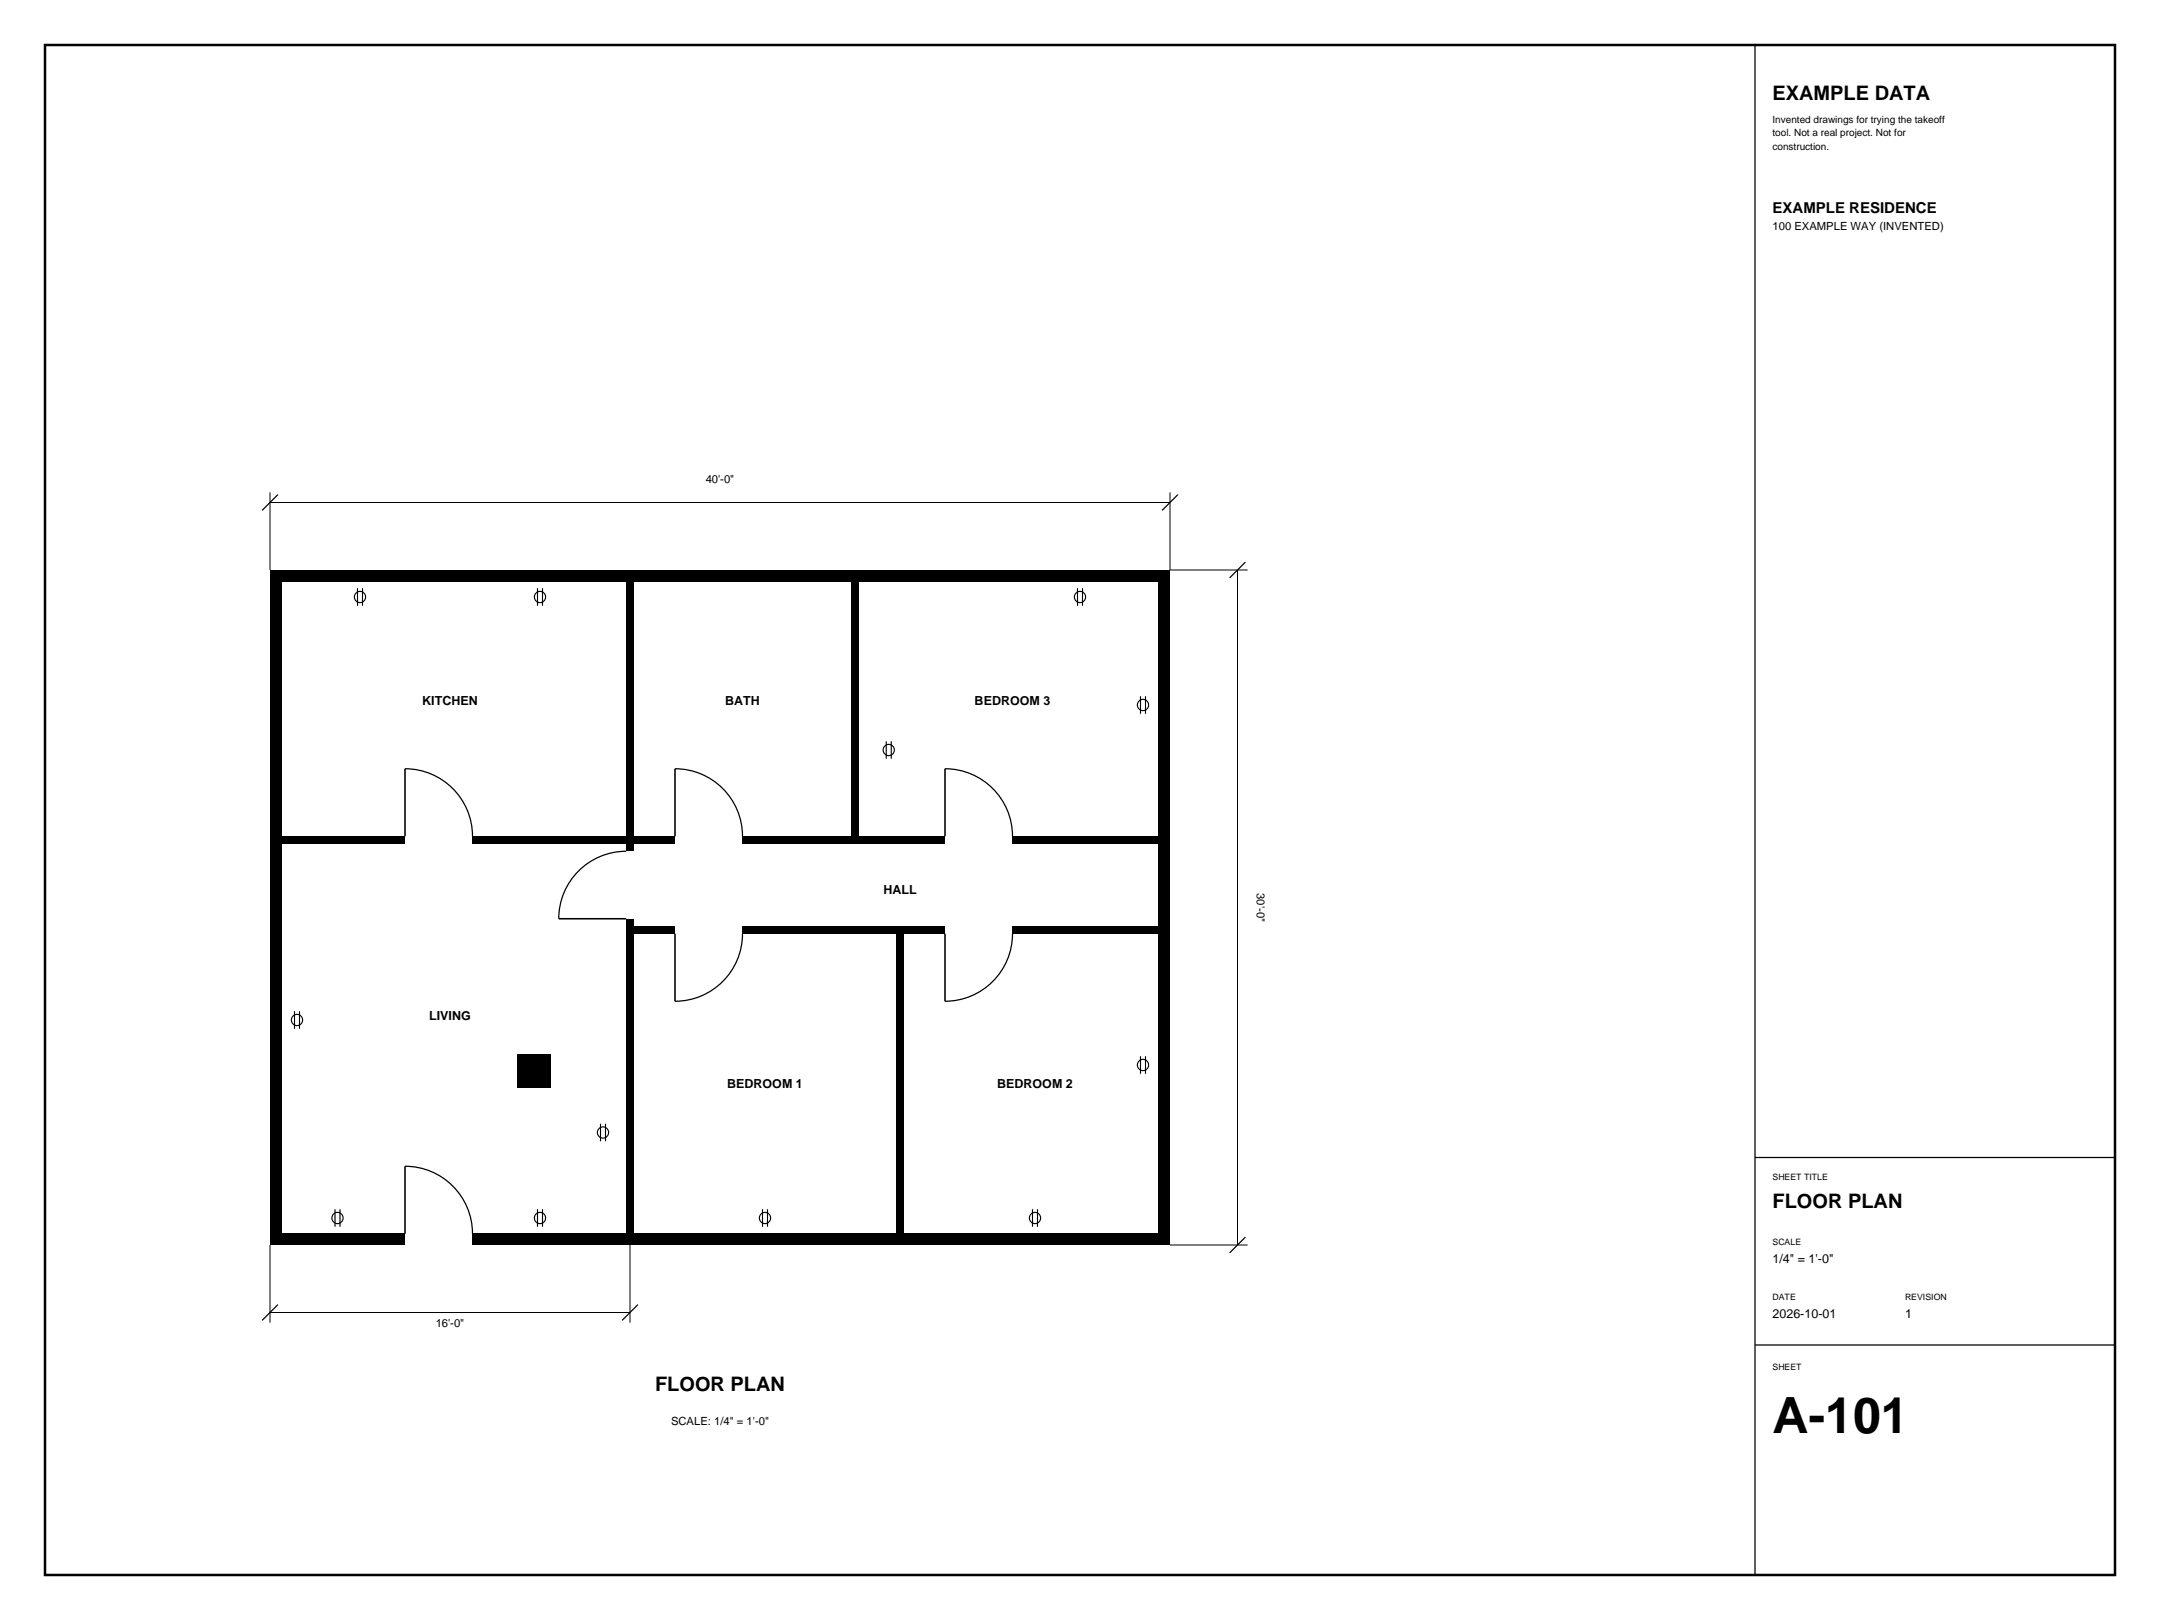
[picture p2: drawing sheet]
<svg xmlns="http://www.w3.org/2000/svg" width="610mm" height="457mm" viewBox="0 0 610 457" stroke-linecap="round" stroke-linejoin="round" font-family="sans-serif">
<g fill="#000">
<path d="M76.2 160.9h254v3.1h-254z" fill-rule="evenodd"/>
<path d="M79.4 236h34.9v2.1h-34.9z" fill-rule="evenodd"/>
<path d="M133.3 236h44.5v2.1h-44.5z" fill-rule="evenodd"/>
<path d="M177.8 236h12.7v2.1h-12.7z" fill-rule="evenodd"/>
<path d="M209.5 236h57.2v2.1h-57.2z" fill-rule="evenodd"/>
<path d="M240.2 164h2.2v73.1h-2.2z" fill-rule="evenodd"/>
<path d="M285.8 236h41.2v2.1h-41.2z" fill-rule="evenodd"/>
<path d="M176.7 164h2.2v76.2h-2.2z" fill-rule="evenodd"/>
<path d="M177.8 261.4h12.7v2.1h-12.7z" fill-rule="evenodd"/>
<path d="M209.5 261.4h57.2v2.1h-57.2z" fill-rule="evenodd"/>
<path d="M285.8 261.4h41.2v2.1h-41.2z" fill-rule="evenodd"/>
<path d="M146 297.4h9.6v9.5h-9.6z" fill-rule="evenodd"/>
<path d="M76.2 348.2h38.1v3.2h-38.1z" fill-rule="evenodd"/>
<path d="M76.2 160.9h3.2v190.5h-3.2z" fill-rule="evenodd"/>
<path d="M133.3 348.2h196.9v3.2h-196.9z" fill-rule="evenodd"/>
<path d="M176.7 259.3h2.2v88.9h-2.2z" fill-rule="evenodd"/>
<path d="M252.9 262.5h2.2v85.7h-2.2z" fill-rule="evenodd"/>
<path d="M327 160.9h3.2v190.5h-3.2z" fill-rule="evenodd"/>
</g>
<path d="M114.3 217v19M190.5 217v19M266.7 217v19M157.7 259.3h19M190.5 263.5v19.1M266.7 263.5v19.1M114.3 329.1v19.1" fill="none" stroke="#000" stroke-width=".44"/>
<g fill="none" stroke="#000" stroke-width=".35">
<path d="M495.3 12.7v431.8M78.4 139.6l-4.4 4.4M332.4 139.6l-4.4 4.4M351.5 158.6l-4.5 4.5M114.3 217a19 19 0 0 1 19 19M190.5 217a19 19 0 0 1 19 19M266.7 217a19 19 0 0 1 19.1 19M176.7 240.2a19 19 0 0 0-19 19.1M209.5 263.5a19 19 0 0 1-19 19.1M285.8 263.5a19 19 0 0 1-19.1 19.1M114.3 329.1a19 19 0 0 1 19 19.1M495.3 326.7h101.6"/>
<path d="M351.5 349.1l-4.5 4.5M78.4 368.2l-4.4 4.4M180 368.2l-4.4 4.4M495.3 379.6h101.6"/>
</g>
<g fill="none" stroke="#000" stroke-width=".32">
<path d="M100.9 166v5M102.3 166v5M151.7 166v5M153.1 166v5M304.1 166v5M305.5 166v5M321.9 196.5v4.9M323.3 196.5v4.9M250.1 209.2v4.9M251.5 209.2v4.9M83.1 285.4v4.9M84.5 285.4v4.9"/>
<path d="M321.9 298.1v4.9M323.3 298.1v4.9M169.5 317.1v5M170.9 317.1v5M94.5 341.3v4.9M96 341.3v4.9M151.7 341.3v4.9M153.1 341.3v4.9M215.2 341.3v4.9M216.6 341.3v4.9M291.4 341.3v4.9M292.8 341.3v4.9"/>
<circle cx="101.6" cy="168.5" r="1.59"/>
<circle cx="152.4" cy="168.5" r="1.59"/>
<circle cx="304.8" cy="168.5" r="1.59"/>
<circle cx="322.6" cy="199" r="1.59"/>
<circle cx="250.8" cy="211.7" r="1.59"/>
<circle cx="83.8" cy="287.9" r="1.59"/>
<circle cx="170.2" cy="319.6" r="1.59"/>
<circle cx="322.6" cy="300.6" r="1.59"/>
<circle cx="95.2" cy="343.7" r="1.59"/>
<circle cx="152.4" cy="343.7" r="1.59"/>
<circle cx="215.9" cy="343.7" r="1.59"/>
<circle cx="292.1" cy="343.7" r="1.59"/>
</g>
<path d="M76.2 139v21.9M330.2 139v21.9h21.9M76.2 141.8h254M349.2 160.9v190.5M76.2 351.4v21.9M177.8 351.4v21.9M330.2 351.4h21.9M76.2 370.4h101.6" fill="none" stroke="#000" stroke-width=".28"/>
<path d="M12.7 12.7h584.2v431.8h-584.2z" fill="none" stroke="#000" stroke-width=".71" stroke-linecap="butt"/>
<text font-size="14.1" x="500.2" y="404.3">A-101</text>
<g font-size="5.6">
<text x="500.2" y="28.2">EXAMPLE DATA</text>
<text x="500.2" y="340.8">FLOOR PLAN</text>
<text x="184.9" y="392.6">FLOOR PLAN</text>
</g>
<text font-size="4.2" x="500.2" y="60">EXAMPLE RESIDENCE</text>
<g font-size="3.5">
<text x="119.2" y="199">KITCHEN</text>
<text x="204.7" y="199">BATH</text>
<text x="275.1" y="199">BEDROOM 3</text>
<text x="249.3" y="252.3">HALL</text>
<text x="121.1" y="287.9">LIVING</text>
<text x="205.2" y="306.9">BEDROOM 1</text>
<text x="281.4" y="306.9">BEDROOM 2</text>
<text x="500.2" y="356.3">1/4&quot; = 1'-0&quot;</text>
<text x="500.2" y="371.8">2026-10-01</text>
<text x="537.6" y="371.8">1</text>
</g>
<g font-size="3.2">
<text x="500.2" y="64.9">100 EXAMPLE WAY (INVENTED)</text>
<text x="199.2" y="136.3">40'-0&quot;</text>
<text x="354.7" y="252.1" transform="rotate(90 354.7 252.1)">30'-0&quot;</text>
<text x="123" y="374.5">16'-0&quot;</text>
<text x="189.4" y="402.2">SCALE: 1/4&quot; = 1'-0&quot;</text>
</g>
<g font-size="2.8">
<text x="500.2" y="34.6">Invented drawings for trying the takeoff</text>
<text x="500.2" y="38.5">tool. Not a real project. Not for</text>
<text x="500.2" y="42.3">construction.</text>
</g>
<g font-size="2.5">
<text x="500.2" y="333">SHEET TITLE</text>
<text x="500.2" y="351.4">SCALE</text>
<text x="500.2" y="366.9">DATE</text>
<text x="537.6" y="366.9">REVISION</text>
<text x="500.2" y="386.6">SHEET</text>
</g>
</svg>
